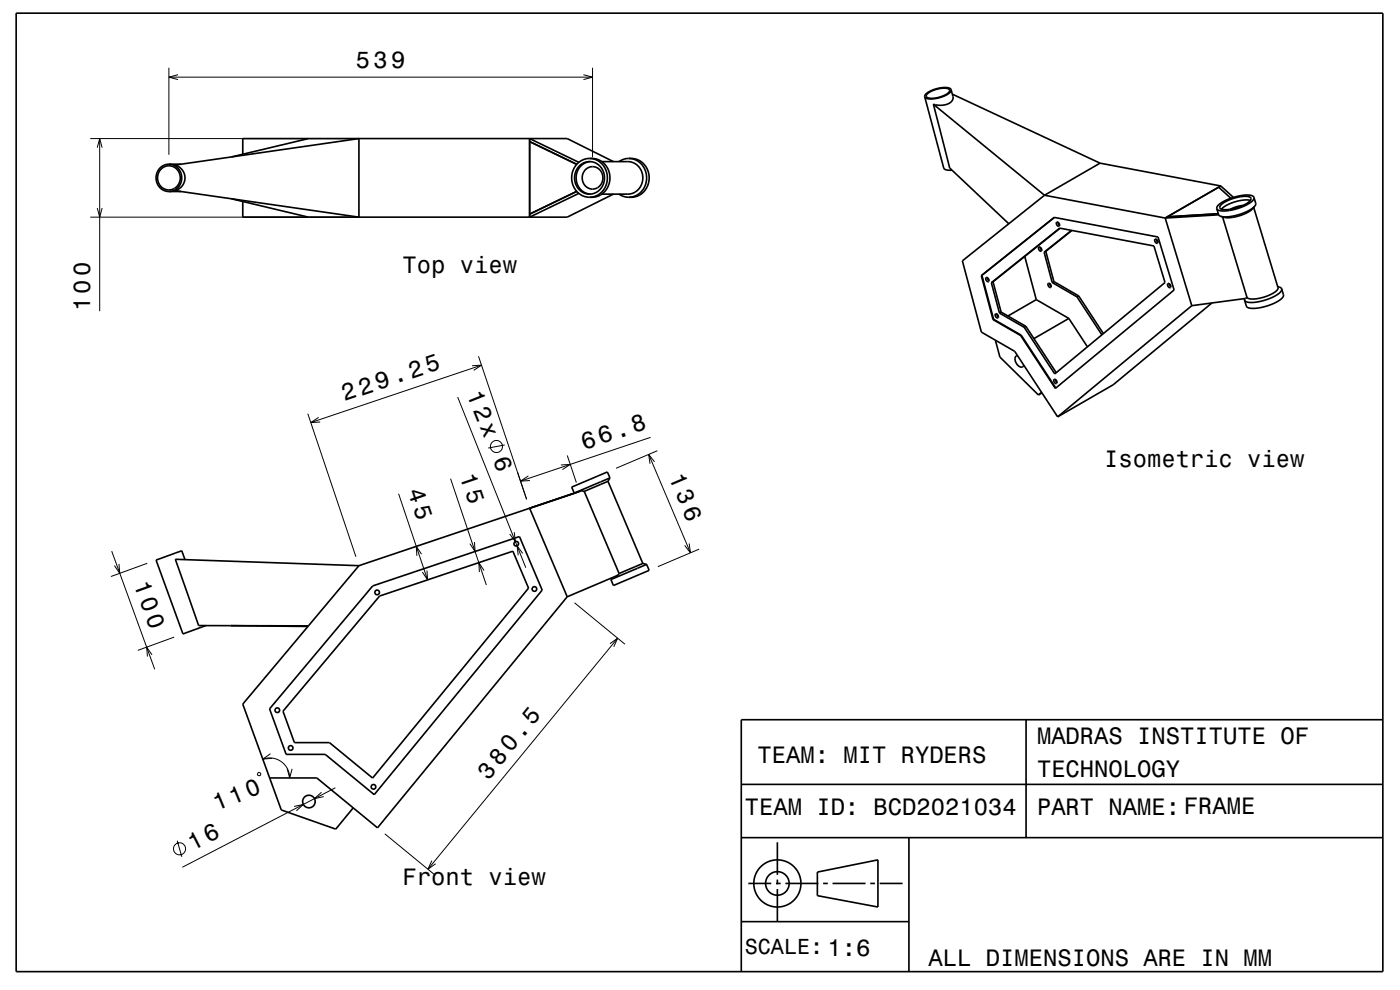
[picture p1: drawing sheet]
<svg xmlns="http://www.w3.org/2000/svg" width="297mm" height="210mm" viewBox="0 0 297 210" stroke-linecap="round" stroke-linejoin="round" font-family="sans-serif">
<g fill="none" stroke="#000" stroke-width=".21">
<path d="M35.8 14.4v18.4M35.8 16.4h89.9M37.8 15.9l-2 .5 2 .5M123.8 15.9l1.9 .5-1.9 .5M125.7 14.4v18.9M19.1 29.4h55M20.6 31.3l.5-1.9 .6 1.9M21.1 29.4v36.6M19.1 46.1h55M20.6 44.1l.5 2 .6-2M100.2 77.6l1.9-.1-1.6 1.1M101.5 75.6l10.2 30.3"/>
<path d="M102.1 77.5l-36.2 12.1M65.3 87.7l10.2 30.4M67.6 88.5l-1.7 1.1 2-.1M97.1 84.2l14.5 36.2M107.1 94.4l-3.5 .6M119 98.6l2-.1-1.7 1.1M120.3 96.6l2 5.8M137.6 96.4l8.9 20.9M138 92.8l-27.6 9.3M138.8 98l-1.2-1.6 .3 2M139.5 95.6l-8.8 3.7M23.7 116.9l9.1 25.1"/>
<path d="M25.2 119.6l.2 2-1.1-1.6M31.2 119.5l-7.7 2.8M84.6 104.7l6.1 18.3M89.4 117.6l-1.1-1.7 .1 2M95.6 101.5l7.6 22.6M100.7 115l.1 2-1.1-1.7M109.1 112.9l.2 2-1.2-1.6M110.9 117.4l-1.2-1.6 .2 2M112.1 101l-1.7 1.1 2-.2M146.2 115.3l.3 2-1.3-1.6M148.3 116.5l-8.7 3.7M32.3 138.9l-1.2-1.6 .2 2"/>
<path d="M36.9 135.2l-7.7 2.8M90.6 121l.1 2-1.1-1.7M102.7 121l-1.1-1.6 .1 1.9M121.9 127.9l10.7 8.7M129.4 136.5l1.6-1.1-.8 1.8M131 135.4l-40.2 49M57.4 159.9l-1.7 1.1 2-.1M37.6 178.3l1 3.5M54.7 163.9l.2-.1 .3 .2v.5h-.5l-.1-.3zM55.7 161a4.2 4.2 0 0 1 5.8 4M60.9 163.1l.6 1.9 .5-1.9M62.4 171.1l2-.5-1.5 1.4"/>
<path d="M68.2 168.1l-1.5 1.3 2-.4M71.2 167.1l-32.5 16.9M81.6 176.9l10.7 8.8M91.6 182.6l-.8 1.8 1.6-1.2"/>
<circle cx="105.3" cy="94.7" r="1.28"/>
<circle cx="38.1" cy="180" r="1.28"/>
</g>
<g fill="none" stroke="#000" stroke-width=".35">
<path d="M3.4 2.8h290v203.3h-290zM196.7 19.9a5.1 5.1 0 0 1 4.7-.9l.1 .1a2.32 2.32 0 0 1-2.1 1.5 3.2 3.2 0 0 1-2.9-.1zM201.8 19l.4 1.4a1.7 1.7 0 0 1-1.8 1.9h-1.2l-1.2-.2M201.8 19a2.38 2.38 0 0 0-2.5-.3 4.2 4.2 0 0 0-3.1 1.7v.1M201.8 19a2.37 2.37 0 0 1-2 1.6 3.9 3.9 0 0 1-3.6 0v-.1M202 20l31.4 14.6M34.1 35.9a2.51 2.51 0 0 1 3.8 .4 2.51 2.51 0 0 1-.9 3.7 2.52 2.52 0 0 1-3.2-.9 2.52 2.52 0 0 1 .3-3.2zM35.8 34.8a2.91 2.91 0 0 0-2.7 2.9 2.91 2.91 0 0 0 2.7 2.9M35.8 34.8a2.91 2.91 0 0 1 2.8 2.9 2.91 2.91 0 0 1-2.8 2.9M35.8 34.8h2.6M37.2 35l38.9-5.6v16.7l-38.9-5.7a2.83 2.83 0 0 0 2-2.7 2.83 2.83 0 0 0-2-2.7zM51.5 32.7v-3.3h68.8l9.8 4.9"/>
<path d="M65.4 29.4l-16.3 3.9M112.4 29.4v16.7M112.4 29.4l10.4 5M112.4 29.4v.6M112.4 30l10 4.9M112.4 30h.1M112.4 30v15.4M123 35.1a3.2 3.2 0 0 1 3.9-.2 3.2 3.2 0 0 1 1.2 3.7 3.2 3.2 0 0 1-3.6 2.5 3.2 3.2 0 0 1-2.6-3.6l.4-1.4zM124.2 36a2.32 2.32 0 0 1 3.4 .5 2.32 2.32 0 0 1-.8 3.3 2.33 2.33 0 0 1-3-.8 2.33 2.33 0 0 1 .4-3zM125.1 33.6a4.1 4.1 0 0 1 4.3 4.1 4.1 4.1 0 0 1-4.3 4.1M125.1 33.6a4.1 4.1 0 0 0-3.8 4.1 4.1 4.1 0 0 0 3.8 4.1M125.1 33.6a4.1 4.1 0 0 1 3.8 4.1 4.1 4.1 0 0 1-3.8 4.1"/>
<path d="M125.2 34.3a3.5 3.5 0 0 0-3 3.4 3.5 3.5 0 0 0 3 3.5M127.7 34.3h5.5a3.5 3.5 0 0 1 3.2 3.4 3.5 3.5 0 0 1-3.2 3.5h-5.5M133.4 33.6l-1.1 .2-1 .5M133.4 33.6a4.1 4.1 0 0 1 3.8 4.1 4.1 4.1 0 0 1-3.8 4.1M133.4 33.6a4.1 4.1 0 0 1 4.3 4.1 4.1 4.1 0 0 1-4.3 4.1M196.2 20.5l4 15.1 .5 .4 1.3 .1M198 22.1l3.5 13.5 12.5 11.9M198 22.1l23.6 19.3M233.4 34.6l25.6 4.8M233.4 34.6l-11.8 6.8M258.5 39.7l2.6 2.4M258.5 39.7l-10.9 6.3"/>
<path d="M259 39.4l-11.8 6.9M259 39.4l2.7 2.5M259 39.4l-.5 .3M35.8 40.6h2.6M49.1 42.2l16.3 3.9M112.4 45.4h.1M112.4 45.4v.7M122.4 40.6l-10 4.8M122.8 41l-10.4 5.1M130.1 41.2l-9.8 4.9h-68.8v-3.4M131.3 41.2l1.1 .5 1 .1M208.2 58.5l15.5-12.4 22 4.2 3.4 11.2-25.2 20.9-7.4-11.2"/>
<path d="M208.2 58.5l2.5 9.3M208.3 58.4l-.1 .1M208.3 58.4l2.5 9.3M209.2 58.9a.54 .54 0 0 1 .5 .3 .54 .54 0 0 1 0 .6l-.5-.4zM209.5 58.9l.3 .6M210.3 60l14.5-11.6 20 3.8 2.3 7.7-23.3 19.4-6.5-9.9M210.3 60l1.7 6.4M210.7 59.8l1.7 6.4M210.7 59.8l-.4 .2M217.4 54.4l2.4 9.2M220.4 52.4a.54 .54 0 0 1 .5 .3 .54 .54 0 0 1 0 .6l-.5-.4zM220.7 52.4l.3 .7"/>
<path d="M221.5 53.5l1.7 6.4M221.6 41.4l-17.4 13.9 4 15.1 7.1 4.1 9.1 13.9M221.6 41.4l25.6 4.9M221.9 53.3l1.7 6.4M221.9 53.3l-.4 .2M223.2 59.9l5.3 3.1M223.6 59.7l5.2 3.1M223.6 59.7l-.4 .2M223.7 46.1l-15.4 12.3M224.2 47.1a.54 .54 0 0 1 .5 .3 .54 .54 0 0 1-.1 .6l-.4-.3zM224.4 47.1l.4 .7M224.9 48.4l-14.2 11.4"/>
<path d="M227.3 48.9l-5.8 4.6M227.4 48.9l-5.5 4.4M245.1 50.7a.54 .54 0 0 1 .5 .3 .54 .54 0 0 1-.1 .6l-.5-.3zM245.3 50.8l.4 .6M247.2 46.3l5.6 18.5M247.6 46l-.4 .3M258.1 44.3l.4 1.3 .5 .3M258.5 45.4l-10.9 .6M258.5 45.6l-11.3 .7M259.1 43.4a8 8 0 0 1 6-1.6l.3 .3a2 2 0 0 1-1.6 1.4 7 7 0 0 1-4.9 .8l-.1-.4zM259.4 46l5.1 17M263.7 43.6l-1.4 .3-1.3 .5"/>
<path d="M265.2 42.5a8.1 8.1 0 0 0-6.1 1.9M266 44l5.1 17a2.69 2.69 0 0 1-2.1 1.7 6 6 0 0 1-4.4 .5l-.1-.2M266 41.9l.4 1.3-.2 .6M266 41.9a2.36 2.36 0 0 0-2.4-.5l-1.7 .4a5.9 5.9 0 0 0-3.8 2.2v.3M266 41.9a2.31 2.31 0 0 1-1.7 1.7l-1.8 .7a5.3 5.3 0 0 1-4.3 .1l-.1-.1M266.2 43.8l-.5 .5a8.4 8.4 0 0 1-6 1.8l-.7-.2M266.2 43.8a10 10 0 0 1-7.2 2.1M210.7 67.8l5.8 3.4M210.8 67.7l-.1 .1M210.8 67.7l5.8 3.4M211.2 72.2l.9 3.5 8.2 8.1M211.2 66.6a.54 .54 0 0 1 .5 .3 .54 .54 0 0 1 0 .6l-.5-.4z"/>
<path d="M211.5 66.6l.3 .6M212 66.4l5.3 3M212.4 66.2l5.2 3M212.4 66.2l-.4 .2M215.9 75.5a1.03 1.03 0 0 0-.2 1.7 .84 .84 0 0 0 1.4 .4l.1-.1M216.6 71.1l-.1 .1M216.6 71.1l7.4 11.2M217.6 69.2l6.5 9.9M217.6 69.2l-.3 .2M219.8 63.6l6.9 3.9M219.8 63.6l-6 3.4M222.4 60.1a.54 .54 0 0 1 .5 .3 .54 .54 0 0 1 0 .6l-.5-.4z"/>
<path d="M222.7 60.1l.3 .6M226.7 67.5l4 6.1M226.7 67.5l-7.4 4.3M228.5 63l5.3 8M228.8 62.8l5.3 8M228.8 62.8l-.3 .2M247.8 60.1a.54 .54 0 0 1 .5 .3 .54 .54 0 0 1-.1 .6l-.4-.3zM248 60.2l.4 .6M252.8 64.8l-28.4 23.6M257.1 64.3l-20.9 17.3-11.8 6.8M264 63.3v.4M264.5 63l-.2 .3-11.5 1.5"/>
<path d="M271.1 60.8l.5 .2 .3 .3M271.9 61.3a2.29 2.29 0 0 1-1.8 1.7l-1.5 .6a6.1 6.1 0 0 1-4.5 .3l-.1-.2M271.9 61.3l.4 1.2a2.3 2.3 0 0 1-1.8 1.7l-1.5 .6a6.1 6.1 0 0 1-4.5 .3l-.5-1.4M221 83.2l-.7 .6M221 83.3l-.7 .5M223.6 80.5a.54 .54 0 0 1 .6 .3 .54 .54 0 0 1-.1 .6l-.5-.4zM223.9 80.5l.3 .6M39.2 118.7l-.6-1.9-5.5 2 5.7 15.7 4.9-1.8M76.1 120l-38.9-1.4 4.9 14.1 23.3 .1M76.1 120l-24.6 29.4 5.7 15.6M112.4 107.8l7.9 18.8M112.4 107.8l-36.3 12.2"/>
<path d="M121.8 104.6h.1M123.9 104.2l7.4 17.5M123.9 104.2l-.5-.1-11 3.7M129 102.1l-5.1 2.1M129 102.1l7.4 17.4M129.4 101.4l-7.6 3.2M129.4 101.4l-.5-1.3-7.6 3.2 .5 1.3M129.4 101.4l-.4 .7M136.4 119.5l-5.1 2.2M136.4 119.5l.8 .2M137.2 119.7l-7.6 3.2M137.2 119.7l.5 1.3-7.6 3.2-.5-1.3"/>
<path d="M48.9 132.7l16.4 .2M79.1 124.3l31.1-10.5 4.8 11.4-35.6 43.4-10.4-8.6h-8.3l-3.5-9.6zM80.5 126.4l28.3-9.5 3.3 7.9-33.1 40.2-9.1-7.5h-7.4l-2.5-6.6zM120.3 126.6l-40.2 49-12.9-10.6h-10M129.8 122.6l-.2 .3M131.3 121.7l-.2 .3-10.8 4.6M217.7 152.7v25M293.4 152.7h-136.1v53.4M57.2 165l2.5 6.8 11.5 4.1 3.7-4.5M157.3 177.7h136.1M157.3 166.4h136.1M164.9 178.7v6.9"/>
<path d="M192.8 177.7v28.4M157.3 195.5h35.5M158.8 187.4h4.8M164.6 187.4h1M164.9 186.6v1M164.9 188.6v6.9M166.6 187.4h7M173.4 185l12.8-2.6v10l-12.8-2.4zM174.6 187.4h1M176.6 187.4h7M184.6 187.4h1M186.6 187.4h4.9"/>
<circle cx="109.5" cy="115.3" r=".5"/>
<circle cx="80" cy="125.7" r=".5"/>
<circle cx="113.4" cy="124.9" r=".5"/>
<circle cx="58.8" cy="150.7" r=".5"/>
<circle cx="61.7" cy="158.7" r=".5"/>
<circle cx="65.5" cy="170" r="1.33"/>
<circle cx="79.2" cy="166.9" r=".5"/>
<circle cx="164.9" cy="187.4" r="5"/>
<circle cx="164.9" cy="187.4" r="2.5"/>
</g>
<g font-size="5.1">
<text x="73.1" y="85.1" transform="rotate(-19 73.1 85.1)">229.25</text>
<text x="123.9" y="95.4" transform="rotate(-19 123.9 95.4)">66.8</text>
<text x="97.5" y="100.9" transform="rotate(71 97.5 100.9)">15</text>
<text x="86.5" y="104.1" transform="rotate(71 86.5 104.1)">45</text>
<text x="40.9" y="180.6" transform="rotate(-27 40.9 180.6)">16</text>
</g>
<g font-size="5">
<text x="75.5" y="14.4">539</text>
<text x="85.4" y="57.9">Top view</text>
<text x="19.1" y="66" transform="rotate(-90 19.1 66)">100</text>
<text x="99" y="83.5" transform="rotate(68 99 83.5)">12x</text>
<text x="104.5" y="97.5" transform="rotate(68 104.5 97.5)">6</text>
<text x="141.8" y="101.2" transform="rotate(67 141.8 101.2)">136</text>
<text x="234.2" y="99.1">Isometric view</text>
<text x="28.3" y="123.8" transform="rotate(70 28.3 123.8)">100</text>
<text x="160.7" y="161.9">TEAM: MIT RYDERS</text>
<text x="220" y="157.9">MADRAS INSTITUTE OF</text>
<text x="103.7" y="165.6" transform="rotate(-51 103.7 165.6)">380.5</text>
<text x="220" y="164.9">TECHNOLOGY</text>
<text x="46" y="172.1" transform="rotate(-22 46 172.1)">110</text>
<text x="158" y="172.9">TEAM ID: BCD2021034</text>
<text x="220" y="172.9">PART NAME:FRAME</text>
<text x="85.4" y="187.7">Front view</text>
<text x="197" y="204.9">ALL DIMENSIONS ARE IN MM</text>
</g>
<text font-size="4.6" x="158" y="202.4">SCALE: 1:6</text>
</svg>
